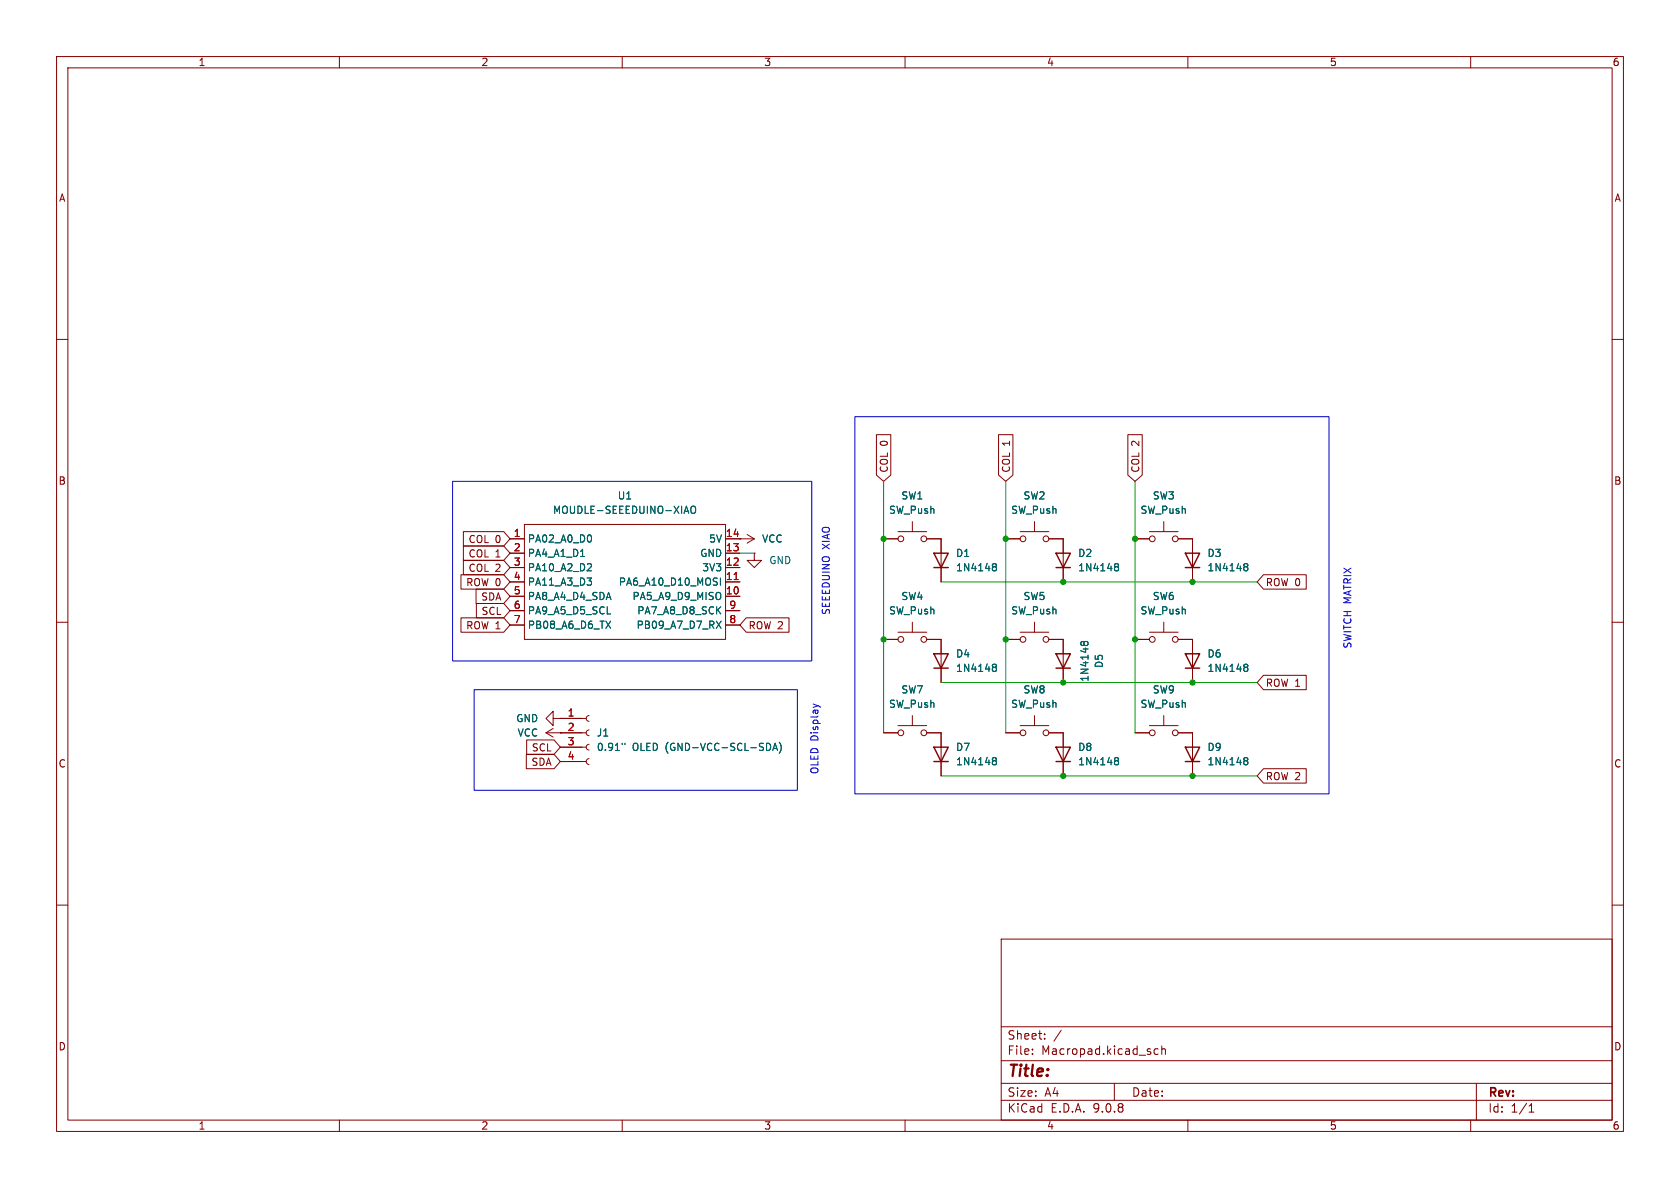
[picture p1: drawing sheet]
(kicad_sch
 (version 20250114)
 (generator "eeschema")
 (generator_version "9.0")
 (paper "A4")
 (lib_symbols
  (symbol "Connector:Conn_01x04_Socket"
   (pin_names
    (offset 1.016) (hide yes)) (exclude_from_sim no) (in_bom yes) (on_board yes)
   (property "Reference" "J" (at 0 5.08 0) (effects (font (size 1.27 1.27))))
   (property "Value" "Conn_01x04_Socket" (at 0 -7.62 0) (effects (font (size 1.27 1.27))))
   (property "Footprint" "" (at 0 0 0) (effects (font (size 1.27 1.27)) (hide yes)))
   (property "Datasheet" "~" (at 0 0 0) (effects (font (size 1.27 1.27)) (hide yes)))
   (property "Description" "Generic connector, single row, 01x04, script generated" (at 0 0 0) (effects (font (size 1.27 1.27)) (hide yes)))
   (property "ki_locked" "" (at 0 0 0) (effects (font (size 1.27 1.27))))
   (symbol "Conn_01x04_Socket_1_1"
    (polyline (pts (xy -1.27 2.54) (xy -0.508 2.54)) (stroke (width 0.1524) (type default)) (fill (type none)))
    (polyline (pts (xy -1.27 0) (xy -0.508 0)) (stroke (width 0.1524) (type default)) (fill (type none)))
    (polyline (pts (xy -1.27 -2.54) (xy -0.508 -2.54)) (stroke (width 0.1524) (type default)) (fill (type none)))
    (polyline (pts (xy -1.27 -5.08) (xy -0.508 -5.08)) (stroke (width 0.1524) (type default)) (fill (type none)))
    (arc (start 0 2.032) (mid -0.5058 2.54) (end 0 3.048) (stroke (width 0.1524) (type default)) (fill (type none)))
    (arc (start 0 -0.508) (mid -0.5058 0) (end 0 0.508) (stroke (width 0.1524) (type default)) (fill (type none)))
    (arc (start 0 -3.048) (mid -0.5058 -2.54) (end 0 -2.032) (stroke (width 0.1524) (type default)) (fill (type none)))
    (arc (start 0 -5.588) (mid -0.5058 -5.08) (end 0 -4.572) (stroke (width 0.1524) (type default)) (fill (type none)))
    (pin passive line (at -5.08 2.54 0) (length 3.81) (name "Pin_1" (effects (font (size 1.27 1.27)))) (number "1" (effects (font (size 1.27 1.27)))))
    (pin passive line (at -5.08 0 0) (length 3.81) (name "Pin_2" (effects (font (size 1.27 1.27)))) (number "2" (effects (font (size 1.27 1.27)))))
    (pin passive line (at -5.08 -2.54 0) (length 3.81) (name "Pin_3" (effects (font (size 1.27 1.27)))) (number "3" (effects (font (size 1.27 1.27)))))
    (pin passive line (at -5.08 -5.08 0) (length 3.81) (name "Pin_4" (effects (font (size 1.27 1.27)))) (number "4" (effects (font (size 1.27 1.27))))))
   (embedded_fonts no))
  (symbol "Diode:1N4148"
   (pin_numbers (hide yes))
   (pin_names (hide yes)) (exclude_from_sim no) (in_bom yes) (on_board yes)
   (property "Reference" "D" (at 0 2.54 0) (effects (font (size 1.27 1.27))))
   (property "Value" "1N4148" (at 0 -2.54 0) (effects (font (size 1.27 1.27))))
   (property "Footprint" "Diode_THT:D_DO-35_SOD27_P7.62mm_Horizontal" (at 0 0 0) (effects (font (size 1.27 1.27)) (hide yes)))
   (property "Datasheet" "https://assets.nexperia.com/documents/data-sheet/1N4148_1N4448.pdf" (at 0 0 0) (effects (font (size 1.27 1.27)) (hide yes)))
   (property "Description" "100V 0.15A standard switching diode, DO-35" (at 0 0 0) (effects (font (size 1.27 1.27)) (hide yes)))
   (property "Sim.Device" "D" (at 0 0 0) (effects (font (size 1.27 1.27)) (hide yes)))
   (property "Sim.Pins" "1=K 2=A" (at 0 0 0) (effects (font (size 1.27 1.27)) (hide yes)))
   (symbol "1N4148_0_1"
    (polyline (pts (xy -1.27 1.27) (xy -1.27 -1.27)) (stroke (width 0.254) (type default)) (fill (type none)))
    (polyline (pts (xy 1.27 1.27) (xy 1.27 -1.27) (xy -1.27 0) (xy 1.27 1.27)) (stroke (width 0.254) (type default)) (fill (type none)))
    (polyline (pts (xy 1.27 0) (xy -1.27 0)) (stroke (width 0) (type default)) (fill (type none))))
   (symbol "1N4148_1_1"
    (pin passive line (at -3.81 0 0) (length 2.54) (name "K" (effects (font (size 1.27 1.27)))) (number "1" (effects (font (size 1.27 1.27)))))
    (pin passive line (at 3.81 0 180) (length 2.54) (name "A" (effects (font (size 1.27 1.27)))) (number "2" (effects (font (size 1.27 1.27))))))
   (embedded_fonts no))
  (symbol "Switch:SW_Push"
   (pin_numbers (hide yes))
   (pin_names
    (offset 1.016) (hide yes)) (exclude_from_sim no) (in_bom yes) (on_board yes)
   (property "Reference" "SW" (at 1.27 2.54 0) (effects (font (size 1.27 1.27)) (justify left)))
   (property "Value" "SW_Push" (at 0 -1.524 0) (effects (font (size 1.27 1.27))))
   (property "Footprint" "" (at 0 5.08 0) (effects (font (size 1.27 1.27)) (hide yes)))
   (property "Datasheet" "~" (at 0 5.08 0) (effects (font (size 1.27 1.27)) (hide yes)))
   (property "Description" "Push button switch, generic, two pins" (at 0 0 0) (effects (font (size 1.27 1.27)) (hide yes)))
   (symbol "SW_Push_0_1"
    (circle (center -2.032 0) (radius 0.508) (stroke (width 0) (type default)) (fill (type none)))
    (polyline (pts (xy 0 1.27) (xy 0 3.048)) (stroke (width 0) (type default)) (fill (type none)))
    (circle (center 2.032 0) (radius 0.508) (stroke (width 0) (type default)) (fill (type none)))
    (polyline (pts (xy 2.54 1.27) (xy -2.54 1.27)) (stroke (width 0) (type default)) (fill (type none)))
    (pin passive line (at -5.08 0 0) (length 2.54) (name "1" (effects (font (size 1.27 1.27)))) (number "1" (effects (font (size 1.27 1.27)))))
    (pin passive line (at 5.08 0 180) (length 2.54) (name "2" (effects (font (size 1.27 1.27)))) (number "2" (effects (font (size 1.27 1.27))))))
   (embedded_fonts no))
  (symbol "XIAO_RP2040:MOUDLE-SEEEDUINO-XIAO" (exclude_from_sim no) (in_bom yes) (on_board yes)
   (property "Reference" "U" (at -16.51 11.43 0) (effects (font (size 1.27 1.27))))
   (property "Value" "MOUDLE-SEEEDUINO-XIAO" (at -3.81 -11.43 0) (effects (font (size 1.27 1.27))))
   (property "Footprint" "" (at -16.51 2.54 0) (effects (font (size 1.27 1.27)) (hide yes)))
   (property "Datasheet" "" (at -16.51 2.54 0) (effects (font (size 1.27 1.27)) (hide yes)))
   (property "Description" "" (at 0 0 0) (effects (font (size 1.27 1.27)) (hide yes)))
   (symbol "MOUDLE-SEEEDUINO-XIAO_0_1"
    (rectangle (start -16.51 10.16) (end 19.05 -10.16) (stroke (width 0) (type default)) (fill (type none))))
   (symbol "MOUDLE-SEEEDUINO-XIAO_1_1"
    (pin passive line (at -19.05 7.62 0) (length 2.54) (name "PA02_A0_D0" (effects (font (size 1.27 1.27)))) (number "1" (effects (font (size 1.27 1.27)))))
    (pin passive line (at -19.05 5.08 0) (length 2.54) (name "PA4_A1_D1" (effects (font (size 1.27 1.27)))) (number "2" (effects (font (size 1.27 1.27)))))
    (pin passive line (at -19.05 2.54 0) (length 2.54) (name "PA10_A2_D2" (effects (font (size 1.27 1.27)))) (number "3" (effects (font (size 1.27 1.27)))))
    (pin passive line (at -19.05 0 0) (length 2.54) (name "PA11_A3_D3" (effects (font (size 1.27 1.27)))) (number "4" (effects (font (size 1.27 1.27)))))
    (pin passive line (at -19.05 -2.54 0) (length 2.54) (name "PA8_A4_D4_SDA" (effects (font (size 1.27 1.27)))) (number "5" (effects (font (size 1.27 1.27)))))
    (pin passive line (at -19.05 -5.08 0) (length 2.54) (name "PA9_A5_D5_SCL" (effects (font (size 1.27 1.27)))) (number "6" (effects (font (size 1.27 1.27)))))
    (pin passive line (at -19.05 -7.62 0) (length 2.54) (name "PB08_A6_D6_TX" (effects (font (size 1.27 1.27)))) (number "7" (effects (font (size 1.27 1.27)))))
    (pin passive line (at 21.59 7.62 180) (length 2.54) (name "5V" (effects (font (size 1.27 1.27)))) (number "14" (effects (font (size 1.27 1.27)))))
    (pin passive line (at 21.59 5.08 180) (length 2.54) (name "GND" (effects (font (size 1.27 1.27)))) (number "13" (effects (font (size 1.27 1.27)))))
    (pin passive line (at 21.59 2.54 180) (length 2.54) (name "3V3" (effects (font (size 1.27 1.27)))) (number "12" (effects (font (size 1.27 1.27)))))
    (pin passive line (at 21.59 0 180) (length 2.54) (name "PA6_A10_D10_MOSI" (effects (font (size 1.27 1.27)))) (number "11" (effects (font (size 1.27 1.27)))))
    (pin passive line (at 21.59 -2.54 180) (length 2.54) (name "PA5_A9_D9_MISO" (effects (font (size 1.27 1.27)))) (number "10" (effects (font (size 1.27 1.27)))))
    (pin passive line (at 21.59 -5.08 180) (length 2.54) (name "PA7_A8_D8_SCK" (effects (font (size 1.27 1.27)))) (number "9" (effects (font (size 1.27 1.27)))))
    (pin passive line (at 21.59 -7.62 180) (length 2.54) (name "PB09_A7_D7_RX" (effects (font (size 1.27 1.27)))) (number "8" (effects (font (size 1.27 1.27))))))
   (embedded_fonts no))
  (symbol "power:GND"
   (power)
   (pin_numbers (hide yes))
   (pin_names
    (offset 0) (hide yes)) (exclude_from_sim no) (in_bom yes) (on_board yes)
   (property "Reference" "#PWR" (at 0 -6.35 0) (effects (font (size 1.27 1.27)) (hide yes)))
   (property "Value" "GND" (at 0 -3.81 0) (effects (font (size 1.27 1.27))))
   (property "Footprint" "" (at 0 0 0) (effects (font (size 1.27 1.27)) (hide yes)))
   (property "Datasheet" "" (at 0 0 0) (effects (font (size 1.27 1.27)) (hide yes)))
   (property "Description" "Power symbol creates a global label with name \"GND\" , ground" (at 0 0 0) (effects (font (size 1.27 1.27)) (hide yes)))
   (symbol "GND_0_1"
    (polyline (pts (xy 0 0) (xy 0 -1.27) (xy 1.27 -1.27) (xy 0 -2.54) (xy -1.27 -1.27) (xy 0 -1.27)) (stroke (width 0) (type default)) (fill (type none))))
   (symbol "GND_1_1"
    (pin power_in line (at 0 0 270) (length 0) (name "~" (effects (font (size 1.27 1.27)))) (number "1" (effects (font (size 1.27 1.27))))))
   (embedded_fonts no))
  (symbol "power:VCC"
   (power)
   (pin_numbers (hide yes))
   (pin_names
    (offset 0) (hide yes)) (exclude_from_sim no) (in_bom yes) (on_board yes)
   (property "Reference" "#PWR" (at 0 -3.81 0) (effects (font (size 1.27 1.27)) (hide yes)))
   (property "Value" "VCC" (at 0 3.556 0) (effects (font (size 1.27 1.27))))
   (property "Footprint" "" (at 0 0 0) (effects (font (size 1.27 1.27)) (hide yes)))
   (property "Datasheet" "" (at 0 0 0) (effects (font (size 1.27 1.27)) (hide yes)))
   (property "Description" "Power symbol creates a global label with name \"VCC\"" (at 0 0 0) (effects (font (size 1.27 1.27)) (hide yes)))
   (symbol "VCC_0_1"
    (polyline (pts (xy -0.762 1.27) (xy 0 2.54)) (stroke (width 0) (type default)) (fill (type none)))
    (polyline (pts (xy 0 2.54) (xy 0.762 1.27)) (stroke (width 0) (type default)) (fill (type none)))
    (polyline (pts (xy 0 0) (xy 0 2.54)) (stroke (width 0) (type default)) (fill (type none))))
   (symbol "VCC_1_1"
    (pin power_in line (at 0 0 90) (length 0) (name "~" (effects (font (size 1.27 1.27)))) (number "1" (effects (font (size 1.27 1.27))))))
   (embedded_fonts no)))
 (rectangle
  (start 151.13 73.66)
  (end 234.95 140.335)
  (stroke (width 0) (type default))
  (fill (type none)))
 (rectangle
  (start 83.82 121.92)
  (end 140.97 139.7)
  (stroke (width 0) (type default))
  (fill (type none)))
 (rectangle
  (start 80.01 85.09)
  (end 143.51 116.84)
  (stroke (width 0) (type default))
  (fill (type none)))
 (text "OLED Display"
  (exclude_from_sim no)
  (at 144.018 130.81 90)
  (effects (font (size 1.27 1.27))))
 (text "SEEEDUINO XIAO\n"
  (exclude_from_sim no)
  (at 146.05 101.092 90)
  (effects (font (size 1.27 1.27))))
 (text "SWITCH MATRIX"
  (exclude_from_sim no)
  (at 238.252 107.696 90)
  (effects (font (size 1.27 1.27))))
 (junction
  (at 200.66 95.25)
  (diameter 0)
  (color 0 0 0 0))
 (junction
  (at 200.66 113.03)
  (diameter 0)
  (color 0 0 0 0))
 (junction
  (at 187.96 120.65)
  (diameter 0)
  (color 0 0 0 0))
 (junction
  (at 156.21 95.25)
  (diameter 0)
  (color 0 0 0 0))
 (junction
  (at 210.82 137.16)
  (diameter 0)
  (color 0 0 0 0))
 (junction
  (at 210.82 102.87)
  (diameter 0)
  (color 0 0 0 0))
 (junction
  (at 187.96 137.16)
  (diameter 0)
  (color 0 0 0 0))
 (junction
  (at 210.82 120.65)
  (diameter 0)
  (color 0 0 0 0))
 (junction
  (at 177.8 95.25)
  (diameter 0)
  (color 0 0 0 0))
 (junction
  (at 156.21 113.03)
  (diameter 0)
  (color 0 0 0 0))
 (junction
  (at 187.96 102.87)
  (diameter 0)
  (color 0 0 0 0))
 (junction
  (at 177.8 113.03)
  (diameter 0)
  (color 0 0 0 0))
 (wire
  (pts (xy 210.82 102.87) (xy 222.25 102.87))
  (stroke (width 0) (type default)))
 (wire
  (pts (xy 187.96 120.65) (xy 166.37 120.65))
  (stroke (width 0) (type default)))
 (wire
  (pts (xy 166.37 102.87) (xy 187.96 102.87))
  (stroke (width 0) (type default)))
 (wire
  (pts (xy 130.81 97.79) (xy 133.35 97.79))
  (stroke (width 0) (type default)))
 (wire
  (pts (xy 177.8 85.09) (xy 177.8 95.25))
  (stroke (width 0) (type default)))
 (wire
  (pts (xy 156.21 129.54) (xy 156.21 113.03))
  (stroke (width 0) (type default)))
 (wire
  (pts (xy 187.96 137.16) (xy 210.82 137.16))
  (stroke (width 0) (type default)))
 (wire
  (pts (xy 210.82 137.16) (xy 222.25 137.16))
  (stroke (width 0) (type default)))
 (wire
  (pts (xy 187.96 102.87) (xy 210.82 102.87))
  (stroke (width 0) (type default)))
 (wire
  (pts (xy 210.82 120.65) (xy 187.96 120.65))
  (stroke (width 0) (type default)))
 (wire
  (pts (xy 177.8 113.03) (xy 177.8 95.25))
  (stroke (width 0) (type default)))
 (wire
  (pts (xy 177.8 129.54) (xy 177.8 113.03))
  (stroke (width 0) (type default)))
 (wire
  (pts (xy 222.25 120.65) (xy 210.82 120.65))
  (stroke (width 0) (type default)))
 (wire
  (pts (xy 166.37 137.16) (xy 187.96 137.16))
  (stroke (width 0) (type default)))
 (wire
  (pts (xy 200.66 129.54) (xy 200.66 113.03))
  (stroke (width 0) (type default)))
 (wire
  (pts (xy 200.66 113.03) (xy 200.66 95.25))
  (stroke (width 0) (type default)))
 (wire
  (pts (xy 200.66 85.09) (xy 200.66 95.25))
  (stroke (width 0) (type default)))
 (wire
  (pts (xy 156.21 85.09) (xy 156.21 95.25))
  (stroke (width 0) (type default)))
 (wire
  (pts (xy 156.21 95.25) (xy 156.21 113.03))
  (stroke (width 0) (type default)))
 (global_label "SDA"
  (shape input)
  (at 99.06 134.62 180)
  (fields_autoplaced yes)
  (effects (font (size 1.27 1.27)) (justify right))
  (property "Intersheetrefs" "${INTERSHEET_REFS}" (at 92.5067 134.62 0) (effects (font (size 1.27 1.27)) (justify right) (hide yes))))
 (global_label "ROW 0"
  (shape input)
  (at 90.17 102.87 180)
  (fields_autoplaced yes)
  (effects (font (size 1.27 1.27)) (justify right))
  (property "Intersheetrefs" "${INTERSHEET_REFS}" (at 80.9558 102.87 0) (effects (font (size 1.27 1.27)) (justify right) (hide yes))))
 (global_label "ROW 0"
  (shape input)
  (at 222.25 102.87 0)
  (fields_autoplaced yes)
  (effects (font (size 1.27 1.27)) (justify left))
  (property "Intersheetrefs" "${INTERSHEET_REFS}" (at 231.4642 102.87 0) (effects (font (size 1.27 1.27)) (justify left) (hide yes))))
 (global_label "ROW 2"
  (shape input)
  (at 130.81 110.49 0)
  (fields_autoplaced yes)
  (effects (font (size 1.27 1.27)) (justify left))
  (property "Intersheetrefs" "${INTERSHEET_REFS}" (at 140.0242 110.49 0) (effects (font (size 1.27 1.27)) (justify left) (hide yes))))
 (global_label "ROW 1"
  (shape input)
  (at 222.25 120.65 0)
  (fields_autoplaced yes)
  (effects (font (size 1.27 1.27)) (justify left))
  (property "Intersheetrefs" "${INTERSHEET_REFS}" (at 231.4642 120.65 0) (effects (font (size 1.27 1.27)) (justify left) (hide yes))))
 (global_label "SDA"
  (shape input)
  (at 90.17 105.41 180)
  (fields_autoplaced yes)
  (effects (font (size 1.27 1.27)) (justify right))
  (property "Intersheetrefs" "${INTERSHEET_REFS}" (at 83.6167 105.41 0) (effects (font (size 1.27 1.27)) (justify right) (hide yes))))
 (global_label "COL 2"
  (shape input)
  (at 90.17 100.33 180)
  (fields_autoplaced yes)
  (effects (font (size 1.27 1.27)) (justify right))
  (property "Intersheetrefs" "${INTERSHEET_REFS}" (at 81.3791 100.33 0) (effects (font (size 1.27 1.27)) (justify right) (hide yes))))
 (global_label "COL 2"
  (shape input)
  (at 200.66 85.09 90)
  (fields_autoplaced yes)
  (effects (font (size 1.27 1.27)) (justify left))
  (property "Intersheetrefs" "${INTERSHEET_REFS}" (at 200.66 76.2991 90) (effects (font (size 1.27 1.27)) (justify left) (hide yes))))
 (global_label "COL 0"
  (shape input)
  (at 90.17 95.25 180)
  (fields_autoplaced yes)
  (effects (font (size 1.27 1.27)) (justify right))
  (property "Intersheetrefs" "${INTERSHEET_REFS}" (at 81.3791 95.25 0) (effects (font (size 1.27 1.27)) (justify right) (hide yes))))
 (global_label "SCL"
  (shape input)
  (at 99.06 132.08 180)
  (fields_autoplaced yes)
  (effects (font (size 1.27 1.27)) (justify right))
  (property "Intersheetrefs" "${INTERSHEET_REFS}" (at 92.5672 132.08 0) (effects (font (size 1.27 1.27)) (justify right) (hide yes))))
 (global_label "COL 1"
  (shape input)
  (at 177.8 85.09 90)
  (fields_autoplaced yes)
  (effects (font (size 1.27 1.27)) (justify left))
  (property "Intersheetrefs" "${INTERSHEET_REFS}" (at 177.8 76.2991 90) (effects (font (size 1.27 1.27)) (justify left) (hide yes))))
 (global_label "SCL"
  (shape input)
  (at 90.17 107.95 180)
  (fields_autoplaced yes)
  (effects (font (size 1.27 1.27)) (justify right))
  (property "Intersheetrefs" "${INTERSHEET_REFS}" (at 83.6772 107.95 0) (effects (font (size 1.27 1.27)) (justify right) (hide yes))))
 (global_label "ROW 2"
  (shape input)
  (at 222.25 137.16 0)
  (fields_autoplaced yes)
  (effects (font (size 1.27 1.27)) (justify left))
  (property "Intersheetrefs" "${INTERSHEET_REFS}" (at 231.4642 137.16 0) (effects (font (size 1.27 1.27)) (justify left) (hide yes))))
 (global_label "ROW 1"
  (shape input)
  (at 90.17 110.49 180)
  (fields_autoplaced yes)
  (effects (font (size 1.27 1.27)) (justify right))
  (property "Intersheetrefs" "${INTERSHEET_REFS}" (at 80.9558 110.49 0) (effects (font (size 1.27 1.27)) (justify right) (hide yes))))
 (global_label "COL 0"
  (shape input)
  (at 156.21 85.09 90)
  (fields_autoplaced yes)
  (effects (font (size 1.27 1.27)) (justify left))
  (property "Intersheetrefs" "${INTERSHEET_REFS}" (at 156.21 76.2991 90) (effects (font (size 1.27 1.27)) (justify left) (hide yes))))
 (global_label "COL 1"
  (shape input)
  (at 90.17 97.79 180)
  (fields_autoplaced yes)
  (effects (font (size 1.27 1.27)) (justify right))
  (property "Intersheetrefs" "${INTERSHEET_REFS}" (at 81.3791 97.79 0) (effects (font (size 1.27 1.27)) (justify right) (hide yes))))
 (symbol
  (lib_id "Switch:SW_Push")
  (at 182.88 95.25 0)
  (unit 1)
  (exclude_from_sim no)
  (in_bom yes)
  (on_board yes)
  (dnp no)
  (fields_autoplaced yes)
  (property "Reference" "SW2" (at 182.88 87.63 0) (effects (font (size 1.27 1.27))))
  (property "Value" "SW_Push" (at 182.88 90.17 0) (effects (font (size 1.27 1.27))))
  (property "Footprint" "Button_Switch_Keyboard:SW_Cherry_MX_1.00u_PCB" (at 182.88 90.17 0) (effects (font (size 1.27 1.27)) (hide yes)))
  (property "Datasheet" "~" (at 182.88 90.17 0) (effects (font (size 1.27 1.27)) (hide yes)))
  (property "Description" "Push button switch, generic, two pins" (at 182.88 95.25 0) (effects (font (size 1.27 1.27)) (hide yes)))
  (pin "1")
  (pin "2"))
 (symbol
  (lib_id "Diode:1N4148")
  (at 187.96 116.84 90)
  (unit 1)
  (exclude_from_sim no)
  (in_bom yes)
  (on_board yes)
  (dnp no)
  (property "Reference" "D5" (at 194.31 116.84 0) (effects (font (size 1.27 1.27))))
  (property "Value" "1N4148" (at 191.77 116.84 0) (effects (font (size 1.27 1.27))))
  (property "Footprint" "Diode_THT:D_DO-35_SOD27_P7.62mm_Horizontal" (at 187.96 116.84 0) (effects (font (size 1.27 1.27)) (hide yes)))
  (property "Datasheet" "https://assets.nexperia.com/documents/data-sheet/1N4148_1N4448.pdf" (at 187.96 116.84 0) (effects (font (size 1.27 1.27)) (hide yes)))
  (property "Description" "100V 0.15A standard switching diode, DO-35" (at 187.96 116.84 0) (effects (font (size 1.27 1.27)) (hide yes)))
  (property "Sim.Device" "D" (at 187.96 116.84 0) (effects (font (size 1.27 1.27)) (hide yes)))
  (property "Sim.Pins" "1=K 2=A" (at 187.96 116.84 0) (effects (font (size 1.27 1.27)) (hide yes)))
  (pin "2")
  (pin "1"))
 (symbol
  (lib_id "Diode:1N4148")
  (at 210.82 116.84 90)
  (unit 1)
  (exclude_from_sim no)
  (in_bom yes)
  (on_board yes)
  (dnp no)
  (fields_autoplaced yes)
  (property "Reference" "D6" (at 213.36 115.5699 90) (effects (font (size 1.27 1.27)) (justify right)))
  (property "Value" "1N4148" (at 213.36 118.1099 90) (effects (font (size 1.27 1.27)) (justify right)))
  (property "Footprint" "Diode_THT:D_DO-35_SOD27_P7.62mm_Horizontal" (at 210.82 116.84 0) (effects (font (size 1.27 1.27)) (hide yes)))
  (property "Datasheet" "https://assets.nexperia.com/documents/data-sheet/1N4148_1N4448.pdf" (at 210.82 116.84 0) (effects (font (size 1.27 1.27)) (hide yes)))
  (property "Description" "100V 0.15A standard switching diode, DO-35" (at 210.82 116.84 0) (effects (font (size 1.27 1.27)) (hide yes)))
  (property "Sim.Device" "D" (at 210.82 116.84 0) (effects (font (size 1.27 1.27)) (hide yes)))
  (property "Sim.Pins" "1=K 2=A" (at 210.82 116.84 0) (effects (font (size 1.27 1.27)) (hide yes)))
  (pin "2")
  (pin "1"))
 (symbol
  (lib_id "Diode:1N4148")
  (at 187.96 99.06 90)
  (unit 1)
  (exclude_from_sim no)
  (in_bom yes)
  (on_board yes)
  (dnp no)
  (fields_autoplaced yes)
  (property "Reference" "D2" (at 190.5 97.7899 90) (effects (font (size 1.27 1.27)) (justify right)))
  (property "Value" "1N4148" (at 190.5 100.3299 90) (effects (font (size 1.27 1.27)) (justify right)))
  (property "Footprint" "Diode_THT:D_DO-35_SOD27_P7.62mm_Horizontal" (at 187.96 99.06 0) (effects (font (size 1.27 1.27)) (hide yes)))
  (property "Datasheet" "https://assets.nexperia.com/documents/data-sheet/1N4148_1N4448.pdf" (at 187.96 99.06 0) (effects (font (size 1.27 1.27)) (hide yes)))
  (property "Description" "100V 0.15A standard switching diode, DO-35" (at 187.96 99.06 0) (effects (font (size 1.27 1.27)) (hide yes)))
  (property "Sim.Device" "D" (at 187.96 99.06 0) (effects (font (size 1.27 1.27)) (hide yes)))
  (property "Sim.Pins" "1=K 2=A" (at 187.96 99.06 0) (effects (font (size 1.27 1.27)) (hide yes)))
  (pin "2")
  (pin "1"))
 (symbol
  (lib_id "Diode:1N4148")
  (at 187.96 133.35 90)
  (unit 1)
  (exclude_from_sim no)
  (in_bom yes)
  (on_board yes)
  (dnp no)
  (fields_autoplaced yes)
  (property "Reference" "D8" (at 190.5 132.0799 90) (effects (font (size 1.27 1.27)) (justify right)))
  (property "Value" "1N4148" (at 190.5 134.6199 90) (effects (font (size 1.27 1.27)) (justify right)))
  (property "Footprint" "Diode_THT:D_DO-35_SOD27_P7.62mm_Horizontal" (at 187.96 133.35 0) (effects (font (size 1.27 1.27)) (hide yes)))
  (property "Datasheet" "https://assets.nexperia.com/documents/data-sheet/1N4148_1N4448.pdf" (at 187.96 133.35 0) (effects (font (size 1.27 1.27)) (hide yes)))
  (property "Description" "100V 0.15A standard switching diode, DO-35" (at 187.96 133.35 0) (effects (font (size 1.27 1.27)) (hide yes)))
  (property "Sim.Device" "D" (at 187.96 133.35 0) (effects (font (size 1.27 1.27)) (hide yes)))
  (property "Sim.Pins" "1=K 2=A" (at 187.96 133.35 0) (effects (font (size 1.27 1.27)) (hide yes)))
  (pin "2")
  (pin "1"))
 (symbol
  (lib_id "Connector:Conn_01x04_Socket")
  (at 104.14 129.54 0)
  (unit 1)
  (exclude_from_sim no)
  (in_bom yes)
  (on_board yes)
  (dnp no)
  (fields_autoplaced yes)
  (property "Reference" "J1" (at 105.41 129.5399 0) (effects (font (size 1.27 1.27)) (justify left)))
  (property "Value" "0.91\" OLED (GND-VCC-SCL-SDA)" (at 105.41 132.0799 0) (effects (font (size 1.27 1.27)) (justify left)))
  (property "Footprint" "footprints:SSD1306-0.91-OLED-4pin-128x32" (at 104.14 129.54 0) (effects (font (size 1.27 1.27)) (hide yes)))
  (property "Datasheet" "~" (at 104.14 129.54 0) (effects (font (size 1.27 1.27)) (hide yes)))
  (property "Description" "Generic connector, single row, 01x04, script generated" (at 104.14 129.54 0) (effects (font (size 1.27 1.27)) (hide yes)))
  (pin "2")
  (pin "1")
  (pin "3")
  (pin "4"))
 (symbol
  (lib_id "Diode:1N4148")
  (at 166.37 133.35 90)
  (unit 1)
  (exclude_from_sim no)
  (in_bom yes)
  (on_board yes)
  (dnp no)
  (fields_autoplaced yes)
  (property "Reference" "D7" (at 168.91 132.0799 90) (effects (font (size 1.27 1.27)) (justify right)))
  (property "Value" "1N4148" (at 168.91 134.6199 90) (effects (font (size 1.27 1.27)) (justify right)))
  (property "Footprint" "Diode_THT:D_DO-35_SOD27_P7.62mm_Horizontal" (at 166.37 133.35 0) (effects (font (size 1.27 1.27)) (hide yes)))
  (property "Datasheet" "https://assets.nexperia.com/documents/data-sheet/1N4148_1N4448.pdf" (at 166.37 133.35 0) (effects (font (size 1.27 1.27)) (hide yes)))
  (property "Description" "100V 0.15A standard switching diode, DO-35" (at 166.37 133.35 0) (effects (font (size 1.27 1.27)) (hide yes)))
  (property "Sim.Device" "D" (at 166.37 133.35 0) (effects (font (size 1.27 1.27)) (hide yes)))
  (property "Sim.Pins" "1=K 2=A" (at 166.37 133.35 0) (effects (font (size 1.27 1.27)) (hide yes)))
  (pin "2")
  (pin "1"))
 (symbol
  (lib_id "power:VCC")
  (at 99.06 129.54 90)
  (unit 1)
  (exclude_from_sim no)
  (in_bom yes)
  (on_board yes)
  (dnp no)
  (fields_autoplaced yes)
  (property "Reference" "#PWR03" (at 102.87 129.54 0) (effects (font (size 1.27 1.27)) (hide yes)))
  (property "Value" "VCC" (at 95.25 129.5399 90) (effects (font (size 1.27 1.27)) (justify left)))
  (property "Footprint" "" (at 99.06 129.54 0) (effects (font (size 1.27 1.27)) (hide yes)))
  (property "Datasheet" "" (at 99.06 129.54 0) (effects (font (size 1.27 1.27)) (hide yes)))
  (property "Description" "Power symbol creates a global label with name \"VCC\"" (at 99.06 129.54 0) (effects (font (size 1.27 1.27)) (hide yes)))
  (pin "1"))
 (symbol
  (lib_id "power:VCC")
  (at 130.81 95.25 270)
  (unit 1)
  (exclude_from_sim no)
  (in_bom yes)
  (on_board yes)
  (dnp no)
  (fields_autoplaced yes)
  (property "Reference" "#PWR04" (at 127 95.25 0) (effects (font (size 1.27 1.27)) (hide yes)))
  (property "Value" "VCC" (at 134.62 95.2499 90) (effects (font (size 1.27 1.27)) (justify left)))
  (property "Footprint" "" (at 130.81 95.25 0) (effects (font (size 1.27 1.27)) (hide yes)))
  (property "Datasheet" "" (at 130.81 95.25 0) (effects (font (size 1.27 1.27)) (hide yes)))
  (property "Description" "Power symbol creates a global label with name \"VCC\"" (at 130.81 95.25 0) (effects (font (size 1.27 1.27)) (hide yes)))
  (pin "1"))
 (symbol
  (lib_id "Diode:1N4148")
  (at 210.82 133.35 90)
  (unit 1)
  (exclude_from_sim no)
  (in_bom yes)
  (on_board yes)
  (dnp no)
  (fields_autoplaced yes)
  (property "Reference" "D9" (at 213.36 132.0799 90) (effects (font (size 1.27 1.27)) (justify right)))
  (property "Value" "1N4148" (at 213.36 134.6199 90) (effects (font (size 1.27 1.27)) (justify right)))
  (property "Footprint" "Diode_THT:D_DO-35_SOD27_P7.62mm_Horizontal" (at 210.82 133.35 0) (effects (font (size 1.27 1.27)) (hide yes)))
  (property "Datasheet" "https://assets.nexperia.com/documents/data-sheet/1N4148_1N4448.pdf" (at 210.82 133.35 0) (effects (font (size 1.27 1.27)) (hide yes)))
  (property "Description" "100V 0.15A standard switching diode, DO-35" (at 210.82 133.35 0) (effects (font (size 1.27 1.27)) (hide yes)))
  (property "Sim.Device" "D" (at 210.82 133.35 0) (effects (font (size 1.27 1.27)) (hide yes)))
  (property "Sim.Pins" "1=K 2=A" (at 210.82 133.35 0) (effects (font (size 1.27 1.27)) (hide yes)))
  (pin "2")
  (pin "1"))
 (symbol
  (lib_id "Switch:SW_Push")
  (at 161.29 129.54 0)
  (unit 1)
  (exclude_from_sim no)
  (in_bom yes)
  (on_board yes)
  (dnp no)
  (fields_autoplaced yes)
  (property "Reference" "SW7" (at 161.29 121.92 0) (effects (font (size 1.27 1.27))))
  (property "Value" "SW_Push" (at 161.29 124.46 0) (effects (font (size 1.27 1.27))))
  (property "Footprint" "Button_Switch_Keyboard:SW_Cherry_MX_1.00u_PCB" (at 161.29 124.46 0) (effects (font (size 1.27 1.27)) (hide yes)))
  (property "Datasheet" "~" (at 161.29 124.46 0) (effects (font (size 1.27 1.27)) (hide yes)))
  (property "Description" "Push button switch, generic, two pins" (at 161.29 129.54 0) (effects (font (size 1.27 1.27)) (hide yes)))
  (pin "1")
  (pin "2"))
 (symbol
  (lib_id "power:GND")
  (at 133.35 97.79 0)
  (unit 1)
  (exclude_from_sim no)
  (in_bom yes)
  (on_board yes)
  (dnp no)
  (fields_autoplaced yes)
  (property "Reference" "#PWR01" (at 133.35 104.14 0) (effects (font (size 1.27 1.27)) (hide yes)))
  (property "Value" "GND" (at 135.89 99.0599 0) (effects (font (size 1.27 1.27)) (justify left)))
  (property "Footprint" "" (at 133.35 97.79 0) (effects (font (size 1.27 1.27)) (hide yes)))
  (property "Datasheet" "" (at 133.35 97.79 0) (effects (font (size 1.27 1.27)) (hide yes)))
  (property "Description" "Power symbol creates a global label with name \"GND\" , ground" (at 133.35 97.79 0) (effects (font (size 1.27 1.27)) (hide yes)))
  (pin "1"))
 (symbol
  (lib_id "Switch:SW_Push")
  (at 161.29 113.03 0)
  (unit 1)
  (exclude_from_sim no)
  (in_bom yes)
  (on_board yes)
  (dnp no)
  (fields_autoplaced yes)
  (property "Reference" "SW4" (at 161.29 105.41 0) (effects (font (size 1.27 1.27))))
  (property "Value" "SW_Push" (at 161.29 107.95 0) (effects (font (size 1.27 1.27))))
  (property "Footprint" "Button_Switch_Keyboard:SW_Cherry_MX_1.00u_PCB" (at 161.29 107.95 0) (effects (font (size 1.27 1.27)) (hide yes)))
  (property "Datasheet" "~" (at 161.29 107.95 0) (effects (font (size 1.27 1.27)) (hide yes)))
  (property "Description" "Push button switch, generic, two pins" (at 161.29 113.03 0) (effects (font (size 1.27 1.27)) (hide yes)))
  (pin "1")
  (pin "2"))
 (symbol
  (lib_id "Switch:SW_Push")
  (at 205.74 129.54 0)
  (unit 1)
  (exclude_from_sim no)
  (in_bom yes)
  (on_board yes)
  (dnp no)
  (fields_autoplaced yes)
  (property "Reference" "SW9" (at 205.74 121.92 0) (effects (font (size 1.27 1.27))))
  (property "Value" "SW_Push" (at 205.74 124.46 0) (effects (font (size 1.27 1.27))))
  (property "Footprint" "Button_Switch_Keyboard:SW_Cherry_MX_1.00u_PCB" (at 205.74 124.46 0) (effects (font (size 1.27 1.27)) (hide yes)))
  (property "Datasheet" "~" (at 205.74 124.46 0) (effects (font (size 1.27 1.27)) (hide yes)))
  (property "Description" "Push button switch, generic, two pins" (at 205.74 129.54 0) (effects (font (size 1.27 1.27)) (hide yes)))
  (pin "1")
  (pin "2"))
 (symbol
  (lib_id "Switch:SW_Push")
  (at 182.88 113.03 0)
  (unit 1)
  (exclude_from_sim no)
  (in_bom yes)
  (on_board yes)
  (dnp no)
  (fields_autoplaced yes)
  (property "Reference" "SW5" (at 182.88 105.41 0) (effects (font (size 1.27 1.27))))
  (property "Value" "SW_Push" (at 182.88 107.95 0) (effects (font (size 1.27 1.27))))
  (property "Footprint" "Button_Switch_Keyboard:SW_Cherry_MX_1.00u_PCB" (at 182.88 107.95 0) (effects (font (size 1.27 1.27)) (hide yes)))
  (property "Datasheet" "~" (at 182.88 107.95 0) (effects (font (size 1.27 1.27)) (hide yes)))
  (property "Description" "Push button switch, generic, two pins" (at 182.88 113.03 0) (effects (font (size 1.27 1.27)) (hide yes)))
  (pin "1")
  (pin "2"))
 (symbol
  (lib_id "Switch:SW_Push")
  (at 205.74 95.25 0)
  (unit 1)
  (exclude_from_sim no)
  (in_bom yes)
  (on_board yes)
  (dnp no)
  (fields_autoplaced yes)
  (property "Reference" "SW3" (at 205.74 87.63 0) (effects (font (size 1.27 1.27))))
  (property "Value" "SW_Push" (at 205.74 90.17 0) (effects (font (size 1.27 1.27))))
  (property "Footprint" "Button_Switch_Keyboard:SW_Cherry_MX_1.00u_PCB" (at 205.74 90.17 0) (effects (font (size 1.27 1.27)) (hide yes)))
  (property "Datasheet" "~" (at 205.74 90.17 0) (effects (font (size 1.27 1.27)) (hide yes)))
  (property "Description" "Push button switch, generic, two pins" (at 205.74 95.25 0) (effects (font (size 1.27 1.27)) (hide yes)))
  (pin "1")
  (pin "2"))
 (symbol
  (lib_id "Diode:1N4148")
  (at 166.37 99.06 90)
  (unit 1)
  (exclude_from_sim no)
  (in_bom yes)
  (on_board yes)
  (dnp no)
  (fields_autoplaced yes)
  (property "Reference" "D1" (at 168.91 97.7899 90) (effects (font (size 1.27 1.27)) (justify right)))
  (property "Value" "1N4148" (at 168.91 100.3299 90) (effects (font (size 1.27 1.27)) (justify right)))
  (property "Footprint" "Diode_THT:D_DO-35_SOD27_P7.62mm_Horizontal" (at 166.37 99.06 0) (effects (font (size 1.27 1.27)) (hide yes)))
  (property "Datasheet" "https://assets.nexperia.com/documents/data-sheet/1N4148_1N4448.pdf" (at 166.37 99.06 0) (effects (font (size 1.27 1.27)) (hide yes)))
  (property "Description" "100V 0.15A standard switching diode, DO-35" (at 166.37 99.06 0) (effects (font (size 1.27 1.27)) (hide yes)))
  (property "Sim.Device" "D" (at 166.37 99.06 0) (effects (font (size 1.27 1.27)) (hide yes)))
  (property "Sim.Pins" "1=K 2=A" (at 166.37 99.06 0) (effects (font (size 1.27 1.27)) (hide yes)))
  (pin "2")
  (pin "1"))
 (symbol
  (lib_id "Diode:1N4148")
  (at 210.82 99.06 90)
  (unit 1)
  (exclude_from_sim no)
  (in_bom yes)
  (on_board yes)
  (dnp no)
  (fields_autoplaced yes)
  (property "Reference" "D3" (at 213.36 97.7899 90) (effects (font (size 1.27 1.27)) (justify right)))
  (property "Value" "1N4148" (at 213.36 100.3299 90) (effects (font (size 1.27 1.27)) (justify right)))
  (property "Footprint" "Diode_THT:D_DO-35_SOD27_P7.62mm_Horizontal" (at 210.82 99.06 0) (effects (font (size 1.27 1.27)) (hide yes)))
  (property "Datasheet" "https://assets.nexperia.com/documents/data-sheet/1N4148_1N4448.pdf" (at 210.82 99.06 0) (effects (font (size 1.27 1.27)) (hide yes)))
  (property "Description" "100V 0.15A standard switching diode, DO-35" (at 210.82 99.06 0) (effects (font (size 1.27 1.27)) (hide yes)))
  (property "Sim.Device" "D" (at 210.82 99.06 0) (effects (font (size 1.27 1.27)) (hide yes)))
  (property "Sim.Pins" "1=K 2=A" (at 210.82 99.06 0) (effects (font (size 1.27 1.27)) (hide yes)))
  (pin "2")
  (pin "1"))
 (symbol
  (lib_id "power:GND")
  (at 99.06 127 270)
  (unit 1)
  (exclude_from_sim no)
  (in_bom yes)
  (on_board yes)
  (dnp no)
  (fields_autoplaced yes)
  (property "Reference" "#PWR02" (at 92.71 127 0) (effects (font (size 1.27 1.27)) (hide yes)))
  (property "Value" "GND" (at 95.25 126.9999 90) (effects (font (size 1.27 1.27)) (justify right)))
  (property "Footprint" "" (at 99.06 127 0) (effects (font (size 1.27 1.27)) (hide yes)))
  (property "Datasheet" "" (at 99.06 127 0) (effects (font (size 1.27 1.27)) (hide yes)))
  (property "Description" "Power symbol creates a global label with name \"GND\" , ground" (at 99.06 127 0) (effects (font (size 1.27 1.27)) (hide yes)))
  (pin "1"))
 (symbol
  (lib_id "Diode:1N4148")
  (at 166.37 116.84 90)
  (unit 1)
  (exclude_from_sim no)
  (in_bom yes)
  (on_board yes)
  (dnp no)
  (fields_autoplaced yes)
  (property "Reference" "D4" (at 168.91 115.5699 90) (effects (font (size 1.27 1.27)) (justify right)))
  (property "Value" "1N4148" (at 168.91 118.1099 90) (effects (font (size 1.27 1.27)) (justify right)))
  (property "Footprint" "Diode_THT:D_DO-35_SOD27_P7.62mm_Horizontal" (at 166.37 116.84 0) (effects (font (size 1.27 1.27)) (hide yes)))
  (property "Datasheet" "https://assets.nexperia.com/documents/data-sheet/1N4148_1N4448.pdf" (at 166.37 116.84 0) (effects (font (size 1.27 1.27)) (hide yes)))
  (property "Description" "100V 0.15A standard switching diode, DO-35" (at 166.37 116.84 0) (effects (font (size 1.27 1.27)) (hide yes)))
  (property "Sim.Device" "D" (at 166.37 116.84 0) (effects (font (size 1.27 1.27)) (hide yes)))
  (property "Sim.Pins" "1=K 2=A" (at 166.37 116.84 0) (effects (font (size 1.27 1.27)) (hide yes)))
  (pin "2")
  (pin "1"))
 (symbol
  (lib_id "Switch:SW_Push")
  (at 205.74 113.03 0)
  (unit 1)
  (exclude_from_sim no)
  (in_bom yes)
  (on_board yes)
  (dnp no)
  (property "Reference" "SW6" (at 205.74 105.41 0) (effects (font (size 1.27 1.27))))
  (property "Value" "SW_Push" (at 205.74 107.95 0) (effects (font (size 1.27 1.27))))
  (property "Footprint" "Button_Switch_Keyboard:SW_Cherry_MX_1.00u_PCB" (at 205.74 107.95 0) (effects (font (size 1.27 1.27)) (hide yes)))
  (property "Datasheet" "~" (at 205.74 107.95 0) (effects (font (size 1.27 1.27)) (hide yes)))
  (property "Description" "Push button switch, generic, two pins" (at 205.74 113.03 0) (effects (font (size 1.27 1.27)) (hide yes)))
  (pin "1")
  (pin "2"))
 (symbol
  (lib_id "Switch:SW_Push")
  (at 161.29 95.25 0)
  (unit 1)
  (exclude_from_sim no)
  (in_bom yes)
  (on_board yes)
  (dnp no)
  (property "Reference" "SW1" (at 161.29 87.63 0) (effects (font (size 1.27 1.27))))
  (property "Value" "SW_Push" (at 161.29 90.17 0) (effects (font (size 1.27 1.27))))
  (property "Footprint" "Button_Switch_Keyboard:SW_Cherry_MX_1.00u_PCB" (at 161.29 90.17 0) (effects (font (size 1.27 1.27)) (hide yes)))
  (property "Datasheet" "~" (at 161.29 90.17 0) (effects (font (size 1.27 1.27)) (hide yes)))
  (property "Description" "Push button switch, generic, two pins" (at 161.29 95.25 0) (effects (font (size 1.27 1.27)) (hide yes)))
  (pin "1")
  (pin "2"))
 (symbol
  (lib_id "XIAO_RP2040:MOUDLE-SEEEDUINO-XIAO")
  (at 109.22 102.87 0)
  (unit 1)
  (exclude_from_sim no)
  (in_bom yes)
  (on_board yes)
  (dnp no)
  (fields_autoplaced yes)
  (property "Reference" "U1" (at 110.49 87.63 0) (effects (font (size 1.27 1.27))))
  (property "Value" "MOUDLE-SEEEDUINO-XIAO" (at 110.49 90.17 0) (effects (font (size 1.27 1.27))))
  (property "Footprint" "footprints:XIAO-Generic-Hybrid-14P-2.54-21X17.8MM" (at 92.71 100.33 0) (effects (font (size 1.27 1.27)) (hide yes)))
  (property "Datasheet" "" (at 92.71 100.33 0) (effects (font (size 1.27 1.27)) (hide yes)))
  (property "Description" "" (at 109.22 102.87 0) (effects (font (size 1.27 1.27)) (hide yes)))
  (pin "7")
  (pin "12")
  (pin "11")
  (pin "6")
  (pin "14")
  (pin "13")
  (pin "5")
  (pin "1")
  (pin "2")
  (pin "4")
  (pin "3")
  (pin "10")
  (pin "8")
  (pin "9"))
 (symbol
  (lib_id "Switch:SW_Push")
  (at 182.88 129.54 0)
  (unit 1)
  (exclude_from_sim no)
  (in_bom yes)
  (on_board yes)
  (dnp no)
  (fields_autoplaced yes)
  (property "Reference" "SW8" (at 182.88 121.92 0) (effects (font (size 1.27 1.27))))
  (property "Value" "SW_Push" (at 182.88 124.46 0) (effects (font (size 1.27 1.27))))
  (property "Footprint" "Button_Switch_Keyboard:SW_Cherry_MX_1.00u_PCB" (at 182.88 124.46 0) (effects (font (size 1.27 1.27)) (hide yes)))
  (property "Datasheet" "~" (at 182.88 124.46 0) (effects (font (size 1.27 1.27)) (hide yes)))
  (property "Description" "Push button switch, generic, two pins" (at 182.88 129.54 0) (effects (font (size 1.27 1.27)) (hide yes)))
  (pin "1")
  (pin "2"))
 (sheet_instances
  (path ""
   (page "1")))
 (embedded_fonts no))
